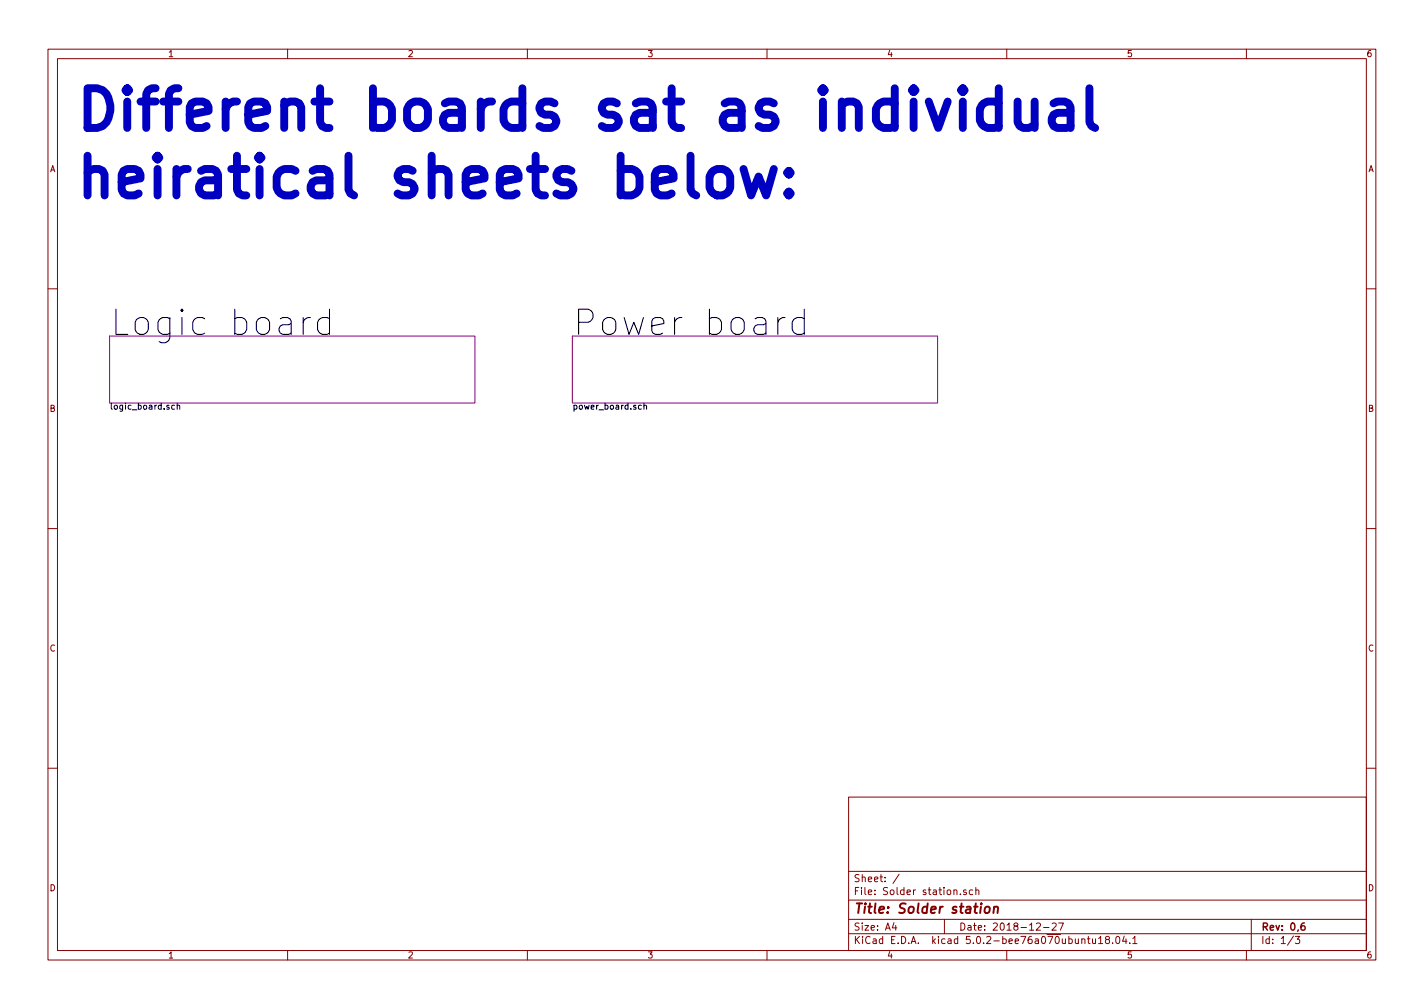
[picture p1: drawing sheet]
<svg xmlns="http://www.w3.org/2000/svg" width="297mm" height="210mm" viewBox="0 0 297 210" stroke-linecap="round" stroke-linejoin="round" font-family="sans-serif">
<g fill="none" stroke="#840000" stroke-width=".21">
<path d="M10 10.3h277v189.9h-277zM12 12.2h273v186.1h-273zM60 10.3v1.9M110 10.3v1.9M160 10.3v1.9M210 10.3v1.9M260 10.3v1.9M10 60.2h2M285 60.2h2M10 110.3h2M285 110.3h2M10 160.2h2"/>
<path d="M177 166.3h108v32h-108zM285 160.2h2M60 198.3v1.9M110 198.3v1.9M160 198.3v1.9M177 194.8h108M177 191.8h108M177 187.8h108M177 181.8h108M186.5 192.5l-.4 1h1M186.8 193v1M187.6 182.3l-1.3 2"/>
<path d="M197 191.8v3M200.3 186.5v.1M201.5 185.7l-.3-.1-.2 .2v.2l.5 .2v.3h-.5M202.9 185.7l-.4-.1-.3 .3 .1 .6 .2 .1 .4-.1M203.6 185.7l.2-.1 .3 .1 .1 .9M203.6 185.1v1.5M210 198.3v1.9M216.2 192.7l.6-.2 .2 .5-.9 1h.9M217.7 193.5h1.1M219.5 192.7l.5-.2 .3 .2v.3l-.9 1h.9M220.8 192.5h1l-.6 1.5M226.8 195.8h.6"/>
<path d="M227 195.3v1.3l.4 .2M227.9 195.8v.9l.4 .1 .2-.1M228.5 195.8v1M229.2 195.8l.4-.5v1.5M229.2 196.8h.8M230.9 196l-.3-.4 .3-.3h.3l.2 .3v.2l-.7 .2-.1 .3 .1 .4 .2 .1h.3l.2-.3v-.2l-.2-.3M232.1 196.7v.1M232.9 195.5l.3-.2a.86 .86 0 0 1-.1 1.5l-.2-.1-.2-.4zM234.5 195.2l-.3 1.1h.9M234.9 195.8v1M235.7 196.7v.1M236.3 195.8l.4-.5v1.5"/>
<path d="M236.3 196.8h.9M260 198.3v1.9M261 191.8v6.5M269.8 195.2l-1.2 2M270.2 195.3h.9l-.5 .6 .4 .1v.7l-.2 .1-.6-.1"/>
</g>
<path d="M272.1 192.5l-.4 .1a.96 .96 0 0 0 0 1.4l.5-.1v-.5l-.2-.3-.5 .1-.1 .2" fill="none" stroke="#840000" stroke-width=".3"/>
<path d="M205.5 189.3l.4-.2 .5 .2v.8l-.2 .2a.49 .49 0 0 1-.8-.2zM207.4 189.3l.3-.2 .4 .1v1.2M207.4 189.1l-.2 1.3" fill="none" stroke="#840000" stroke-width=".41"/>
<path d="M22.9 70.1h76.2v14h-76.2zM119.4 70.1h76.2v14h-76.2z" fill="none" stroke="#840084" stroke-width=".21"/>
<path d="M64.7 66.2a1.32 1.32 0 0 0-1.5 1M68.7 66.5l-.5-.3h-1l-.7 .5-.3 .5v1.5l.6 .8 .4 .2h1l.5-.2M68.7 64.5v5.2M163.8 66.2a1.37 1.37 0 0 0-1.5 1M167.8 66.5a1.7 1.7 0 0 0-2.3 .2l-.2 .5v1.5l.2 .5 .8 .5h1l.5-.2M167.8 64.5v5.2M36.4 84.6l-.4-.1-.2 .3 .1 .5h.5M37 84.7l.4-.1 .1 .8M37 84.1v1.3M133.8 84.6l-.4-.1-.2 .3 .1 .5h.5M134.3 84.7l.5-.1 .1 .8M134.3 84.1v1.3" fill="none" stroke="#000" stroke-width=".21"/>
<g fill="none" stroke="#0000c2" stroke-width="1.7">
<path d="M200.8 18.4l-.4 .4 .4 .4 .4-.4-.4-.4v.8M208.3 18.4v8.3M227.3 18.4v7.1l.4 .8 .7 .4M148.4 36a2.24 2.24 0 0 1 2.2-.8 2.24 2.24 0 0 1 1.7 1.6v2.4a2.24 2.24 0 0 1-2.1 1.6 2.24 2.24 0 0 1-2.2-1.6v-2.4zM155.1 35.2l1.6 5.6 1.5-4 1.6 4 1.6-5.6M164.6 40l.3 .4-.3 .4-.4-.4 .4-.4v.8M164.6 35.6l.3 .4-.3 .4-.4-.4 .4-.4v.8M200.8 21.2v5.5M208.3 21.6l-.8-.4h-1.5l-.8 .4-.4 .4-.4 .8v2.3l.4 .8 .4 .4 .8 .4h1.5l.8-.4M212.3 21.2v4.3l.4 .8a2.24 2.24 0 0 0 3.1-.4M215.8 21.2v5.5M219.8 21.6l.7-.4h1.6l.8 .4 .4 .7v4.4"/>
<path d="M223.3 23.1l-.8 .4h-2a1.63 1.63 0 0 0-1.2 1.6 1.63 1.63 0 0 0 1.2 1.6h2l.8-.4"/>
</g>
<g font-size="11.5" fill="#0000c2">
<text x="15.2" y="27.1">Different boards sat as individual</text>
<text x="15.2" y="41.2">heiratical sheets below:</text>
</g>
<g font-size="7.3">
<text x="22.9" y="70">Logic board</text>
<text x="119.4" y="70">Power board</text>
</g>
<text font-size="2.8" fill="#840000" x="178" y="190.5">Title: Solder station</text>
<g font-size="2.1" fill="#840000">
<text x="178" y="184">Sheet: /</text>
<text x="178" y="186.7">File: Solder station.sch</text>
<text x="178" y="196.9">KiCad E.D.A. kicad 5.0.2-bee76a070ubuntu18.04.1</text>
<text x="178" y="194.1">Size: A4</text>
<text x="200" y="194.1">Date: 2018-12-27</text>
<text x="263" y="194.1">Rev: 0,6</text>
<text x="263" y="196.9">Id: 1/3</text>
</g>
<g font-size="1.8" fill="#840000">
<text x="35" y="11.9">1</text>
<text x="85" y="11.9">2</text>
<text x="135" y="11.9">3</text>
<text x="185" y="11.9">4</text>
<text x="235" y="11.9">5</text>
<text x="285" y="11.9">6</text>
<text x="10.4" y="35.9">A</text>
<text x="285.4" y="35.9">A</text>
<text x="10.4" y="85.9">B</text>
<text x="285.4" y="85.9">B</text>
<text x="10.4" y="135.9">C</text>
<text x="285.4" y="135.9">C</text>
<text x="10.4" y="185.9">D</text>
<text x="285.4" y="185.9">D</text>
<text x="35" y="199.9">1</text>
<text x="85" y="199.9">2</text>
<text x="135" y="199.9">3</text>
<text x="185" y="199.9">4</text>
<text x="235" y="199.9">5</text>
<text x="285" y="199.9">6</text>
</g>
<g font-size="1.8">
<text x="22.9" y="85.4">logic_board.sch</text>
<text x="119.4" y="85.4">power_board.sch</text>
</g>
</svg>
